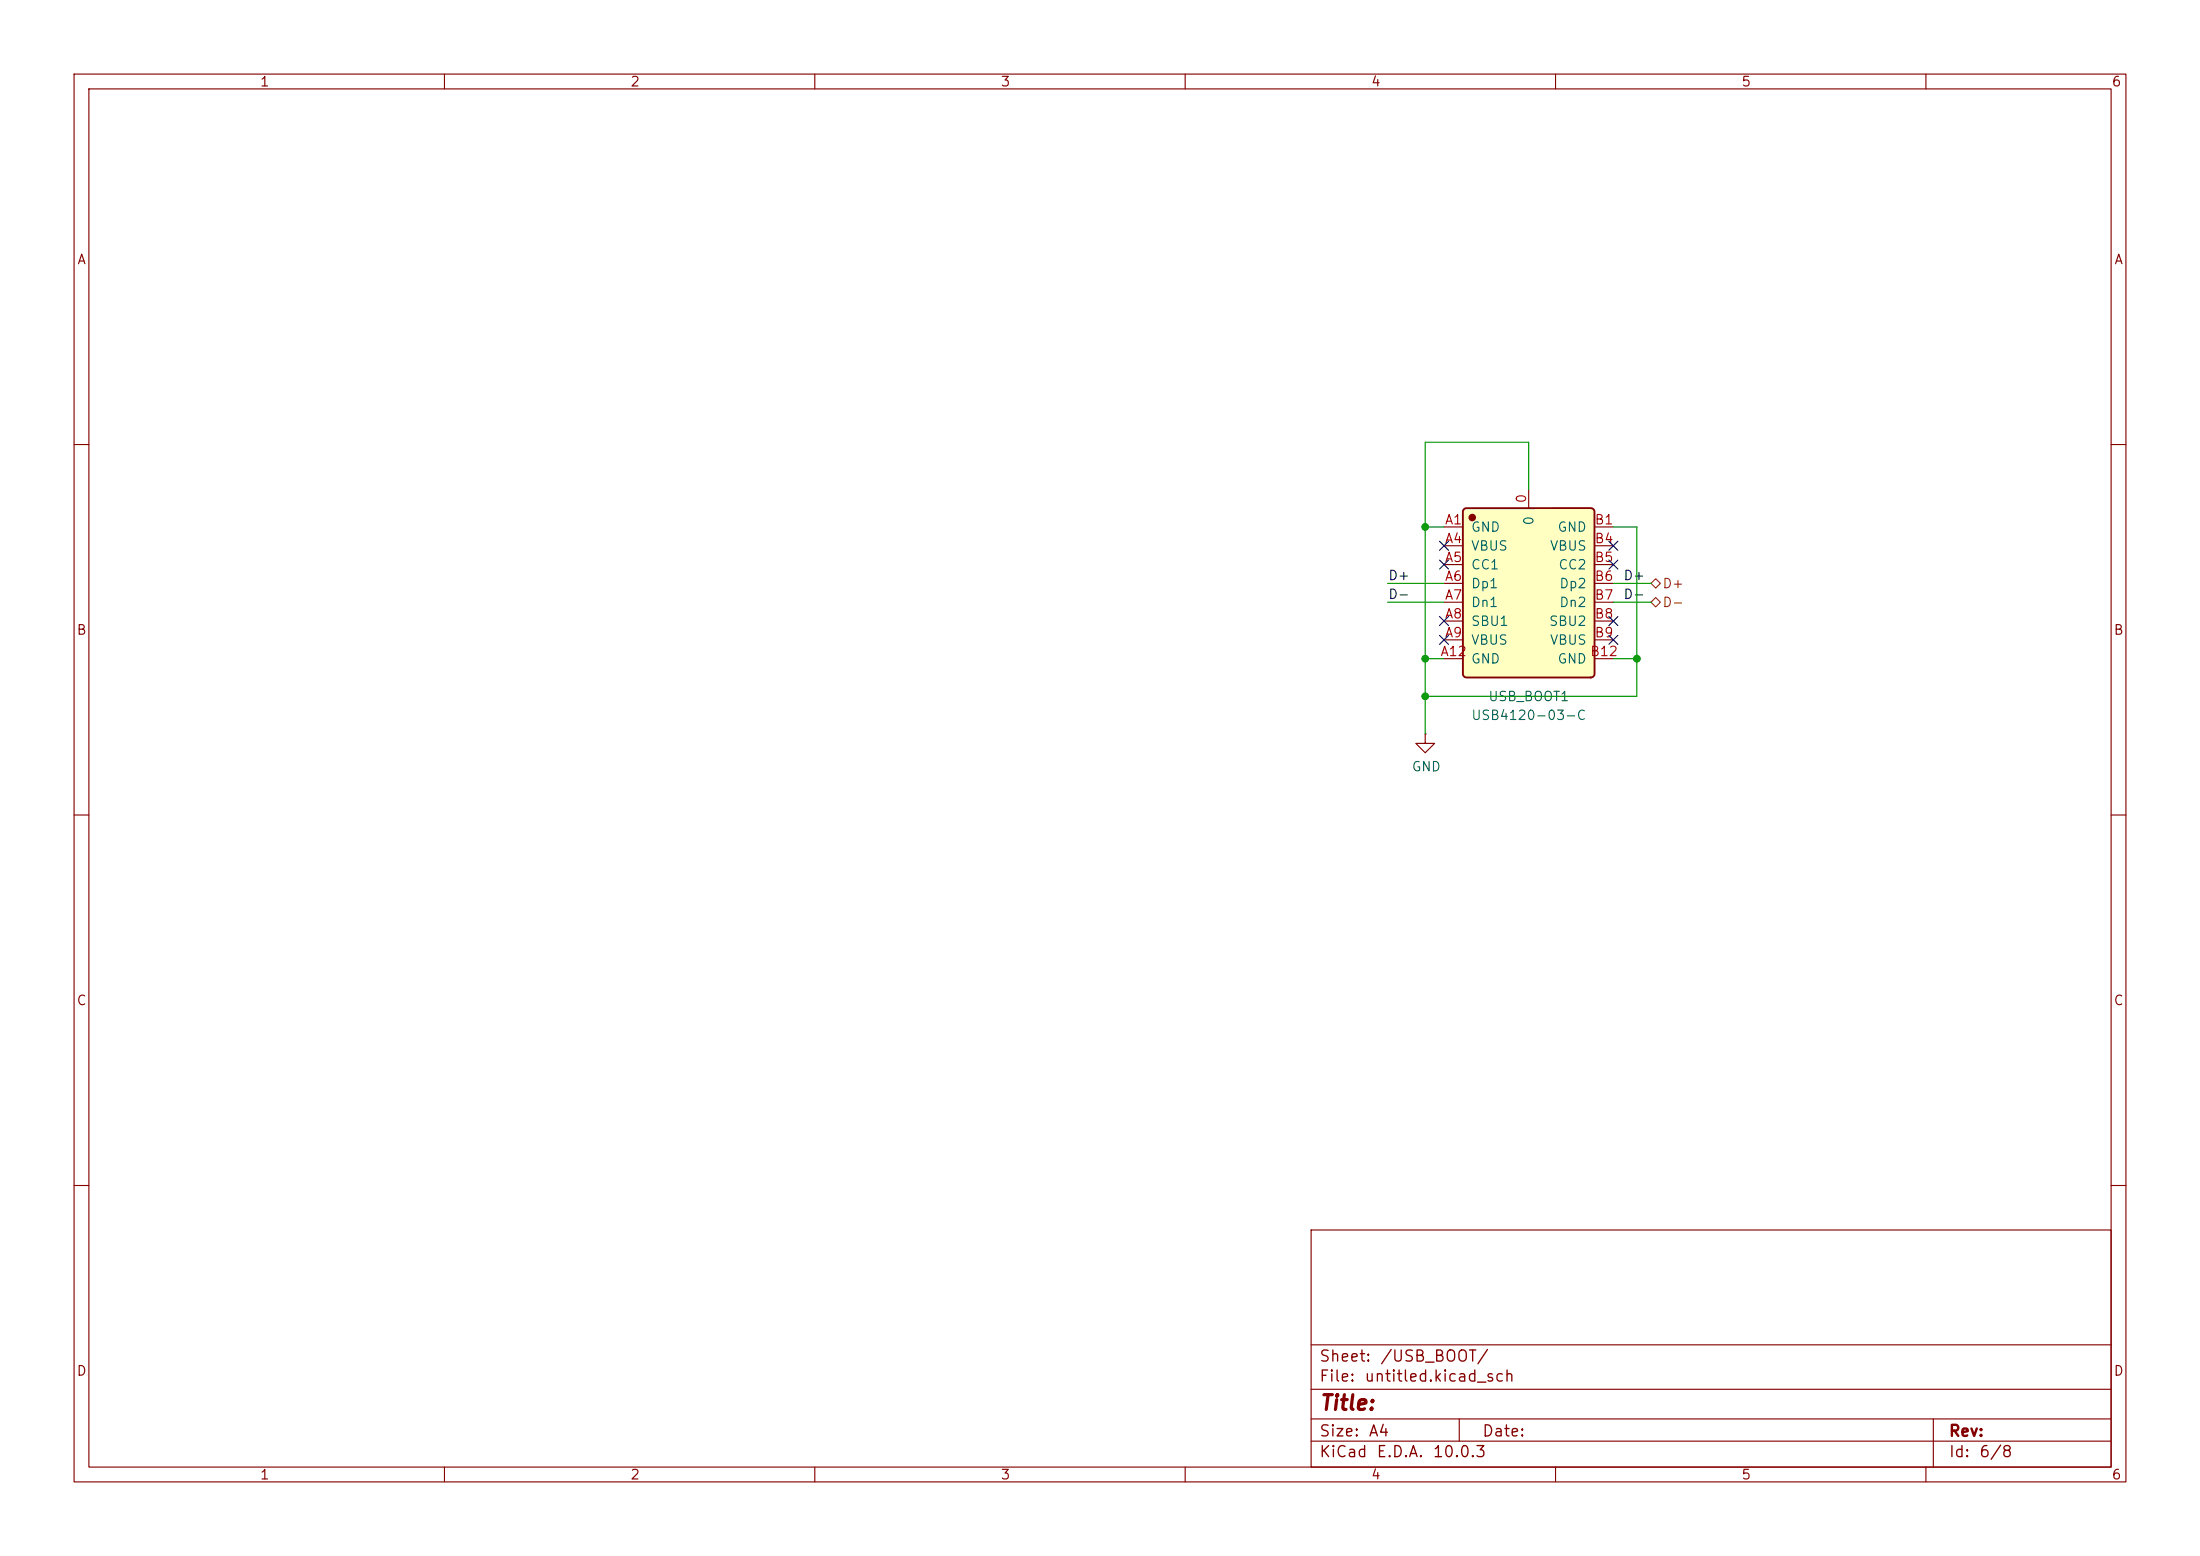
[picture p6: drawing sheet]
<svg xmlns="http://www.w3.org/2000/svg" width="297mm" height="210mm" viewBox="0 0 297 210" stroke-linecap="round" stroke-linejoin="round" font-family="sans-serif">
<g fill="none" stroke="#840000" stroke-width=".15">
<path d="M10 10h277v190h-277zM12 12h273v186h-273zM60 10v2M110 10v2M160 10v2M210 10v2M260 10v2M10 60h2M285 60h2M10 110h2M285 110h2M10 160h2"/>
<path d="M177 166h108v32h-108zM285 160h2M60 198v2M110 198v2M160 198v2M177 194.5h108M177 191.5h108M177 187.5h108M177 181.5h108M197 191.5v3M210 198v2M260 198v2"/>
<path d="M261 191.5v6.5"/>
</g>
<path d="M197.6 68.7l.3-.1h16.9l.4 .2 .1 .2v21.9a.51 .51 0 0 1-.5 .5h-16.8l-.4-.2-.1-.2v-21.9z" fill="#ffffc2"/>
<circle cx="198.8" cy="69.9" r=".38" fill="#840000" stroke="#840000" stroke-width=".25"/>
<path d="M197.6 68.7l.3-.1h16.9l.4 .2 .1 .2v21.9a.51 .51 0 0 1-.5 .5h-16.8l-.4-.2-.1-.2v-21.9z" fill="none" stroke="#840000" stroke-width=".25"/>
<g fill="none" stroke="#840000" stroke-width=".15">
<path d="M194.9 71.1h2.6M194.9 73.7h2.6M194.9 76.2h2.6M194.9 78.7h2.6M206.4 66v2.6M215.3 71.1h2.5M215.3 73.7h2.5M215.3 76.2h2.5M215.3 78.7h2.5M192.4 99.1v1.2h1.3l-1.3 1.3-1.3-1.3h1.3M192.4 99.1h.1M194.9 81.3h2.6"/>
<path d="M194.9 83.8h2.6M194.9 86.4h2.6M194.9 88.9h2.6M215.3 81.3h2.5M215.3 83.8h2.5M215.3 86.4h2.5M215.3 88.9h2.5"/>
</g>
<path d="M222.9 78.7l.6-.6 .7 .6-.7 .7zM222.9 81.3l.6-.7 .7 .7-.7 .6z" fill="none" stroke="#725600" stroke-width=".15"/>
<path d="M187.3 78.7h7.6M192.4 71.1h2.5M206.4 66v-6.3h-14v39.4M217.8 71.1h3.2v22.9h-28.6M217.8 78.7h5.1M187.3 81.3h7.6M192.4 88.9h2.5M217.8 88.9h3.2M217.8 81.3h5.1" fill="none" stroke="#009600" stroke-width=".15"/>
<g fill="none" stroke="#000084" stroke-width=".15">
<path d="M194.3 75.6l1.3 1.2M194.3 73.1l1.3 1.2M195.6 75.6l-1.3 1.2M195.6 73.1l-1.3 1.2M217.2 75.6l1.2 1.2M217.2 73.1l1.2 1.2M218.4 75.6l-1.2 1.2M218.4 73.1l-1.2 1.2M194.3 85.8l1.3 1.2M194.3 83.2l1.3 1.2M195.6 85.8l-1.3 1.2M195.6 83.2l-1.3 1.2"/>
<path d="M217.2 85.8l1.2 1.2M217.2 83.2l1.2 1.2M218.4 85.8l-1.2 1.2M218.4 83.2l-1.2 1.2"/>
</g>
<g fill="#009600" stroke="#009600" stroke-width=".14">
<circle cx="221" cy="88.9" r=".46"/>
<circle cx="192.4" cy="71.1" r=".46"/>
<circle cx="192.4" cy="88.9" r=".46"/>
<circle cx="192.4" cy="94" r=".46"/>
</g>
<text font-size="2" fill="#840000" x="178" y="190.8">Title:</text>
<g font-size="1.5" fill="#840000">
<text x="178" y="184.2">Sheet:</text>
<text x="186.2" y="184.2">/USB_BOOT/</text>
<text x="178" y="186.9">File:</text>
<text x="184.1" y="186.9">untitled.kicad_sch</text>
<text x="178" y="197.1">KiCad</text>
<text x="178" y="194.3">Size:</text>
<text x="184.7" y="194.3">A4</text>
<text x="185.7" y="197.1">E.D.A.</text>
<text x="193.3" y="197.1">10.0.3</text>
<text x="200" y="194.3">Date:</text>
<text x="263" y="194.3">Rev:</text>
<text x="263" y="197.1">Id:</text>
<text x="267.1" y="197.1">6/8</text>
</g>
<g font-size="1.3" fill="#840000">
<text x="35" y="12">1</text>
<text x="85" y="12">2</text>
<text x="135" y="12">3</text>
<text x="185" y="12">4</text>
<text x="235" y="12">5</text>
<text x="285" y="12">6</text>
<text x="10.3" y="36">A</text>
<text x="285.3" y="36">A</text>
<text x="10.3" y="86">B</text>
<text x="285.3" y="86">B</text>
<text x="10.3" y="136">C</text>
<text x="285.3" y="136">C</text>
<text x="10.3" y="186">D</text>
<text x="285.3" y="186">D</text>
<text x="35" y="200">1</text>
<text x="85" y="200">2</text>
<text x="135" y="200">3</text>
<text x="185" y="200">4</text>
<text x="235" y="200">5</text>
<text x="285" y="200">6</text>
</g>
<g font-size="1.3" fill="#a90000">
<text x="195" y="71.1">A1</text>
<text x="206.3" y="68" transform="rotate(-90 206.3 68)">0</text>
<text x="215.2" y="71.1">B1</text>
<text x="195" y="73.6">A4</text>
<text x="195" y="76.2">A5</text>
<text x="215.2" y="73.6">B4</text>
<text x="215.2" y="76.2">B5</text>
<text x="195" y="78.7">A6</text>
<text x="195" y="81.3">A7</text>
<text x="195" y="83.8">A8</text>
<text x="215.2" y="78.7">B6</text>
<text x="215.2" y="81.3">B7</text>
<text x="215.2" y="83.8">B8</text>
<text x="194.4" y="88.9">A12</text>
<text x="195" y="86.3">A9</text>
<text x="214.6" y="88.9">B12</text>
<text x="215.2" y="86.3">B9</text>
</g>
<g font-size="1.3" fill="#006464">
<text x="207.3" y="71" transform="rotate(-90 207.3 71)">0</text>
<text x="198.5" y="72.1">GND</text>
<text x="198.5" y="74.6">VBUS</text>
<text x="198.5" y="77.2">CC1</text>
<text x="209.1" y="74.6">VBUS</text>
<text x="210.2" y="72.1">GND</text>
<text x="210.3" y="77.2">CC2</text>
<text x="198.5" y="79.7">Dp1</text>
<text x="198.5" y="82.3">Dn1</text>
<text x="210.4" y="79.7">Dp2</text>
<text x="210.4" y="82.3">Dn2</text>
<text x="198.5" y="84.8">SBU1</text>
<text x="198.5" y="87.3">VBUS</text>
<text x="198.5" y="89.9">GND</text>
<text x="209" y="84.8">SBU2</text>
<text x="209.1" y="87.3">VBUS</text>
<text x="210.2" y="89.9">GND</text>
<text x="200.8" y="95">USB_BOOT1</text>
<text x="198.5" y="97.5">USB4120-03-C</text>
<text x="190.5" y="104.4">GND</text>
</g>
<g font-size="1.3" fill="#0f0f0f">
<text x="187.3" y="78.6">D+</text>
<text x="187.3" y="81.2">D-</text>
<text x="219.1" y="78.6">D+</text>
<text x="219.1" y="81.2">D-</text>
</g>
<g font-size="1.3" fill="#725600">
<text x="224.3" y="82.3">D-</text>
<text x="224.3" y="79.7">D+</text>
</g>
</svg>
